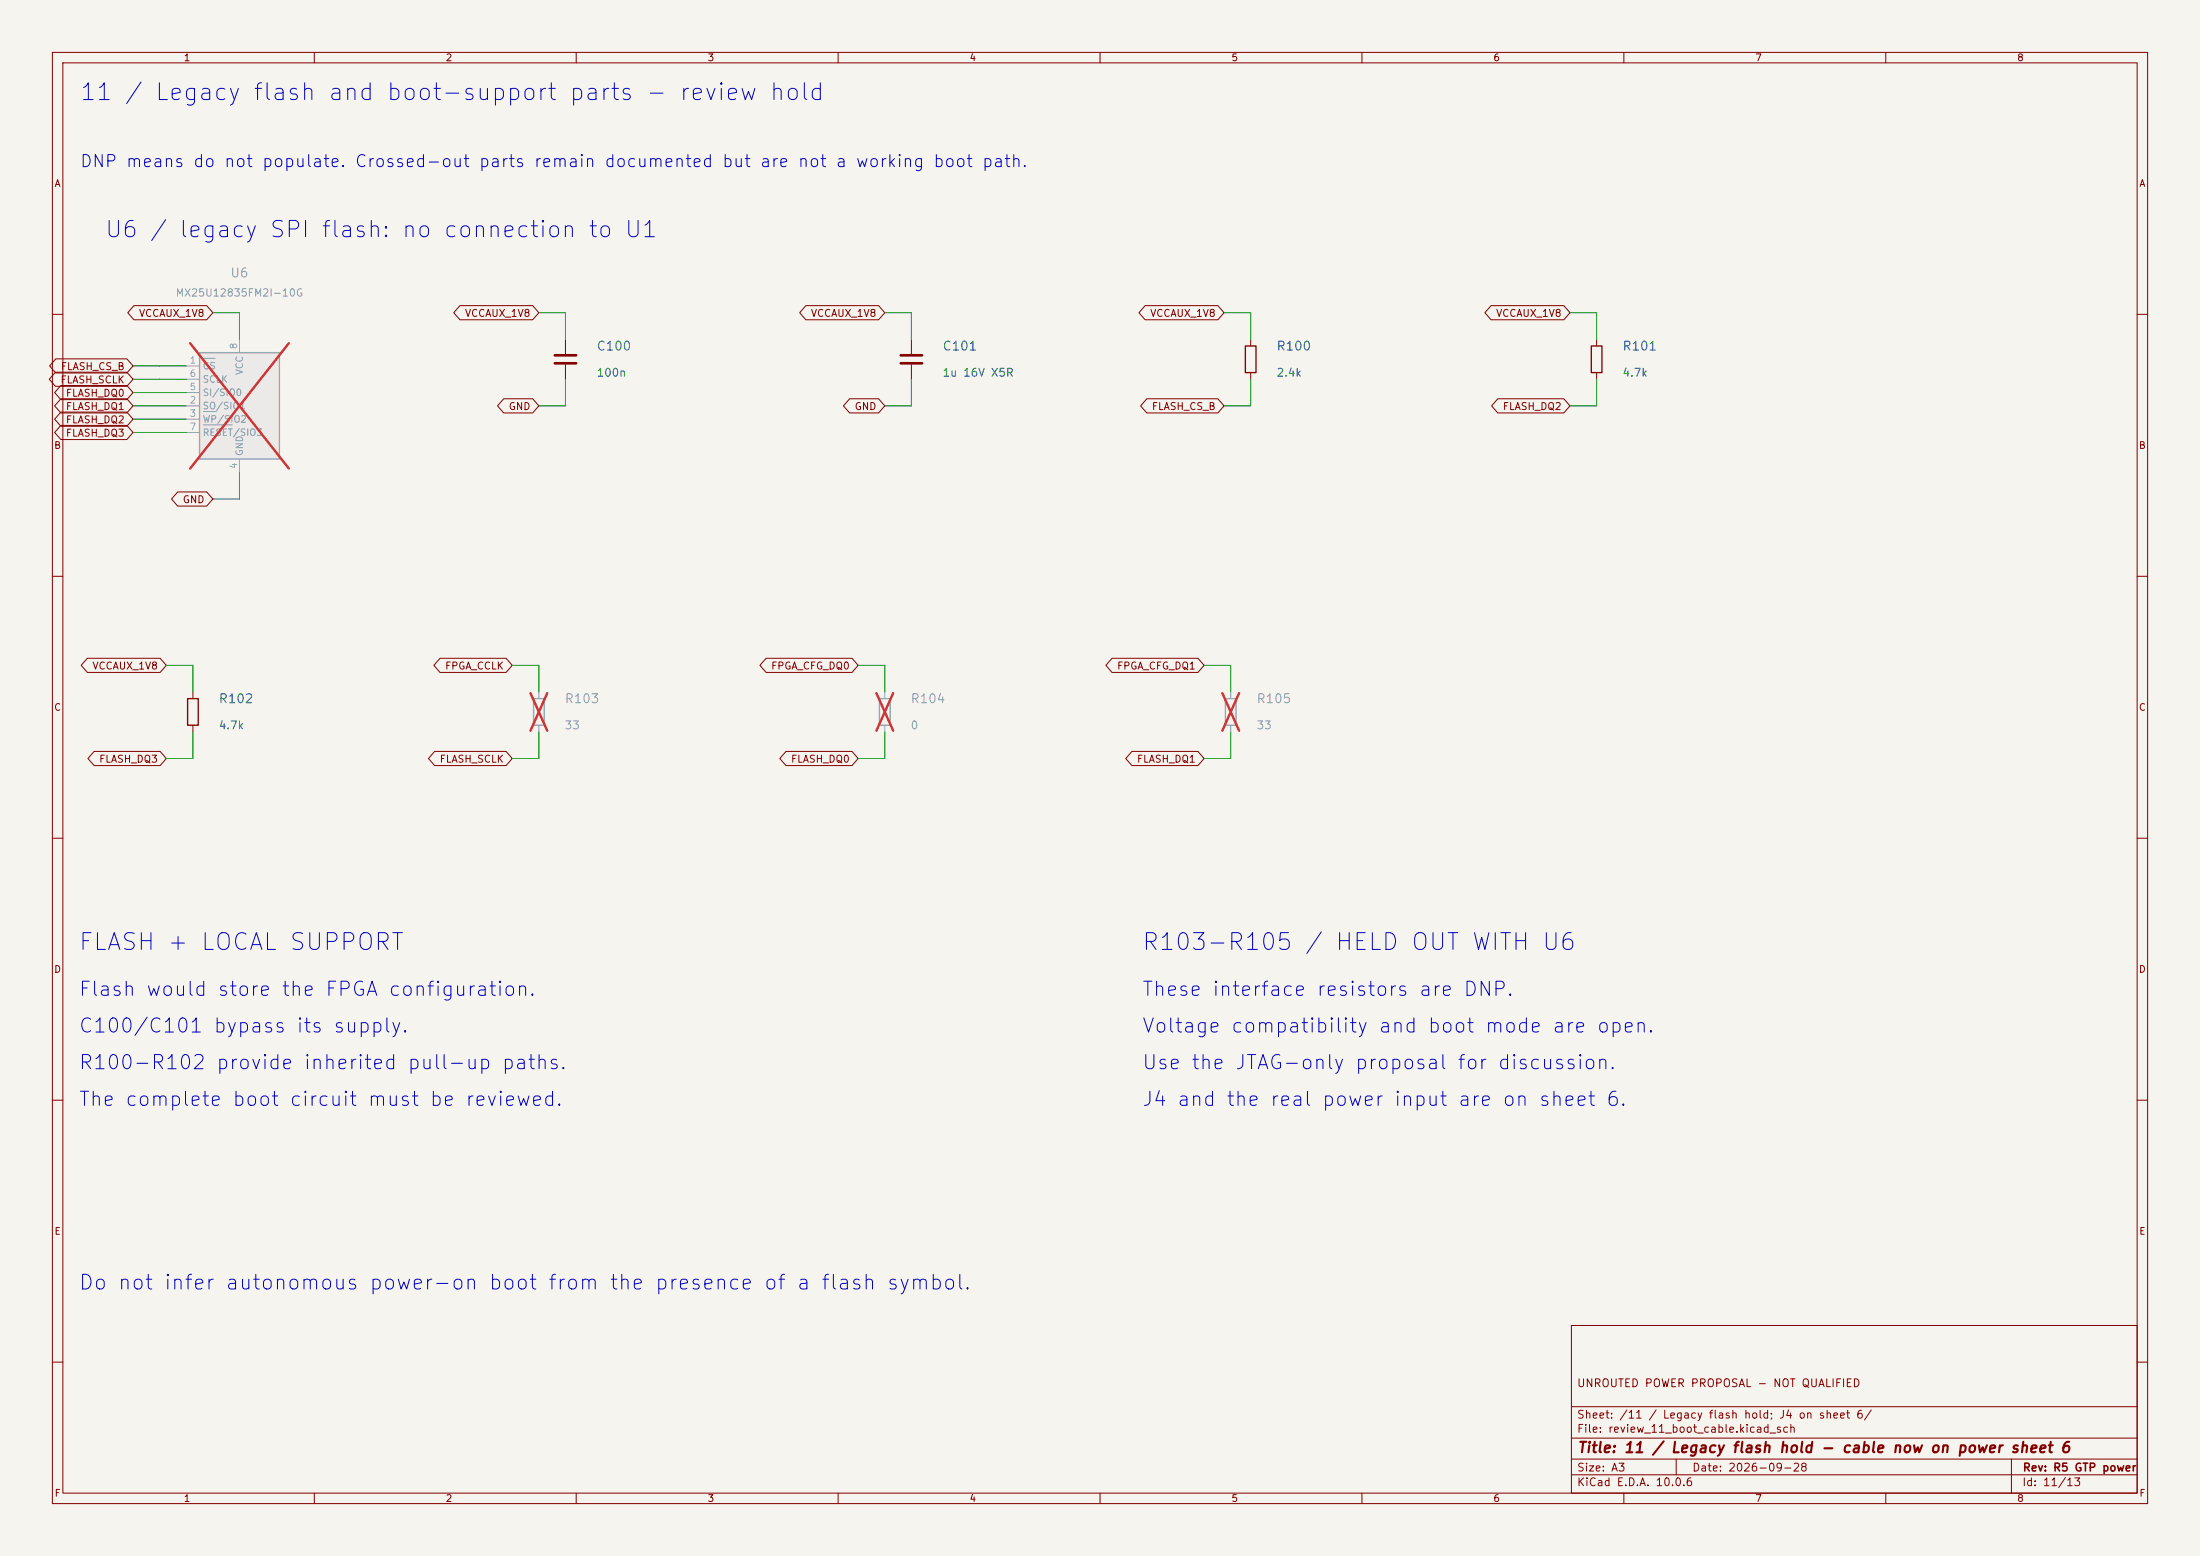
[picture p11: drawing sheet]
<svg xmlns="http://www.w3.org/2000/svg" width="420mm" height="297mm" viewBox="0 0 420 297" stroke-linecap="round" stroke-linejoin="round" font-family="sans-serif">
<path d="M0 0h420v297h-420z" fill="#f5f4ef" stroke="#f5f4ef" stroke-width=".19"/>
<g fill="none" stroke="#840000" stroke-width=".19">
<path d="M10 10h400v277h-400zM12 12h396v273h-396zM60 10v2M110 10v2M160 10v2M210 10v2M260 10v2M310 10v2M360 10v2M10 60h2M408 60h2M10 110h2"/>
<path d="M408 110h2M10 160h2M408 160h2M10 210h2M408 210h2M300 253h108v32h-108zM10 260h2M300 278.5h108M300 274.5h108M300 268.5h108M320 278.5v3M384 278.5v6.5"/>
<path d="M408 260h2M60 285v2M110 285v2M160 285v2M210 285v2M260 285v2M300 281.5h108M310 285v2M360 285v2"/>
</g>
<path d="M101.9 133.4h2v5h-2z" fill="none" stroke="#9c9b98" stroke-width=".25"/>
<path d="M102.9 132.1v1.3M102.9 138.4v1.3" fill="none" stroke="#9c9b98" stroke-width=".19"/>
<path d="M101.3 132.3l3.2 7.2M104.5 132.3l-3.2 7.2" fill="none" stroke="#e12e31" stroke-width=".46"/>
<path d="M38.1 67.3h15.2v20.3h-15.2z" fill="#ebeae8"/>
<path d="M38.1 67.3h15.2v20.3h-15.2zM167.9 133.4h2v5h-2zM233.9 133.4h2.1v5h-2.1z" fill="none" stroke="#9c9b98" stroke-width=".25"/>
<path d="M35.6 69.9h2.5M35.6 77.5h2.5M35.6 74.9h2.5M35.6 72.4h2.5M45.7 64.8v2.5M35.6 80h2.5M35.6 82.6h2.5M45.7 87.6v2.6M168.9 132.1v1.3M168.9 138.4v1.3M234.9 132.1v1.3M234.9 138.4v1.3" fill="none" stroke="#9c9b98" stroke-width=".19"/>
<path d="M38.8 68.4h2.3M38.8 78.6h2.5M38.8 81.1h5.5" fill="none" stroke="#939391" stroke-width=".19"/>
<path d="M36.3 65.5l18.8 23.9M55.1 65.5l-18.8 23.9M167.3 132.3l3.2 7.2M170.5 132.3l-3.2 7.2M233.3 132.3l3.3 7.2M236.6 132.3l-3.3 7.2" fill="none" stroke="#e12e31" stroke-width=".46"/>
<path d="M237.7 66h2.1v5.1h-2.1zM303.8 66h2v5.1h-2zM35.8 133.4h2v5h-2z" fill="none" stroke="#840000" stroke-width=".25"/>
<g fill="none" stroke="#840000" stroke-width=".19">
<path d="M25.6 58.3h13.9l1.1 1.4-1.1 1.3h-13.9l-1.2-1.3zM87.8 58.3h13.9l1.2 1.4-1.2 1.3h-13.9l-1.2-1.3zM153.8 58.3h13.9l1.2 1.4-1.2 1.3h-13.9l-1.1-1.3zM218.6 58.3h13.9l1.2 1.4-1.2 1.3h-13.9l-1.2-1.3zM284.6 58.3h13.9l1.2 1.4-1.2 1.3h-13.9l-1.1-1.3zM10.6 71h13.6l1.2 1.4-1.2 1.3h-13.6l-1.2-1.3zM10.7 68.5h13.5l1.2 1.4-1.2 1.3h-13.5l-1.2-1.3zM11.6 78.7h12.6l1.2 1.3-1.2 1.4h-12.6l-1.2-1.4zM11.6 76.1h12.6l1.2 1.4-1.2 1.3h-12.6l-1.2-1.3zM11.6 73.6h12.6l1.2 1.3-1.2 1.4h-12.6l-1.2-1.4zM96.2 76.1h5.5l1.2 1.4-1.2 1.3h-5.5l-1.2-1.3zM107.9 64.8v2.8"/>
<path d="M107.9 69.6v2.8M162.2 76.1h5.5l1.2 1.4-1.2 1.3h-5.5l-1.2-1.3zM174 64.8v2.8M174 69.6v2.8M218.9 76.1h13.6l1.2 1.4-1.2 1.3h-13.6l-1.2-1.3zM238.8 64.8v1.2M238.8 71.1v1.3M285.9 76.1h12.6l1.2 1.4-1.2 1.3h-12.6l-1.1-1.3zM304.8 64.8v1.2M304.8 71.1v1.3M11.6 81.2h12.6l1.2 1.4-1.2 1.3h-12.6l-1.2-1.3zM33.9 93.9h5.6l1.1 1.4-1.1 1.3h-5.6l-1.2-1.3z"/>
<path d="M16.7 125.6h13.9l1.1 1.4-1.1 1.4h-13.9l-1.2-1.4zM36.8 132.1v1.3M36.8 138.4v1.3M84 125.6h12.6l1.2 1.4-1.2 1.4h-12.6l-1.2-1.4zM146.3 125.6h16.3l1.2 1.4-1.2 1.4h-16.3l-1.2-1.4zM212.3 125.6h16.4l1.2 1.4-1.2 1.4h-16.4l-1.2-1.4zM18 143.4h12.6l1.1 1.4-1.1 1.3h-12.6l-1.2-1.3zM83 143.4h13.6l1.2 1.4-1.2 1.3h-13.6l-1.2-1.3zM150 143.4h12.6l1.2 1.4-1.2 1.3h-12.6l-1.1-1.3zM216.1 143.4h12.6l1.2 1.4-1.2 1.3h-12.6l-1.2-1.3z"/>
</g>
<path d="M105.9 67.8h4.1M105.9 69.3h4.1M172 67.8h4M172 69.3h4" fill="none" stroke="#840000" stroke-width=".51"/>
<g fill="none" stroke="#009600" stroke-width=".19">
<path d="M40.6 59.7h5.1v5.1M102.9 59.7h5v5.1M168.9 59.7h5.1v5.1M233.7 59.7h5.1v5.1M299.7 59.7h5.1v5.1M25.4 77.5h10.2M25.4 69.9h10.2M25.4 72.4h10.2M25.4 74.9h10.2M107.9 72.4v5.1h-5M174 72.4v5.1h-5.1M238.8 72.4v5.1h-5.1"/>
<path d="M304.8 72.4v5.1h-5.1M25.4 82.6h10.2M25.4 80h10.2M45.7 90.2v5.1h-5.1M31.7 127h5.1v5.1M36.8 139.7v5.1h-5.1M97.8 127h5.1v5.1M102.9 139.7v5.1h-5.1M163.8 127h5.1v5.1M168.9 139.7v5.1h-5.1M229.9 127h5v5.1M234.9 139.7v5.1h-5"/>
</g>
<g font-size="3.2" fill="#0000c2">
<text x="15" y="20">11 / Legacy flash and boot-support parts - review hold</text>
<text x="14.8" y="182.2">FLASH + LOCAL SUPPORT</text>
<text x="217.8" y="182.2">R103-R105 / HELD OUT WITH U6</text>
</g>
<text font-size="3.1" fill="#0000c2" x="19.8" y="46.1">U6 / legacy SPI flash: no connection to U1</text>
<text font-size="2.8" fill="#0000c2" x="14.8" y="246.9">Do not infer autonomous power-on boot from the presence of a flash symbol.</text>
<g font-size="2.7" fill="#0000c2">
<text x="14.8" y="190.8">Flash would store the FPGA configuration.</text>
<text x="217.8" y="190.8">These interface resistors are DNP.</text>
<text x="14.8" y="197.8">C100/C101 bypass its supply.</text>
<text x="217.8" y="197.8">Voltage compatibility and boot mode are open.</text>
<text x="14.8" y="204.8">R100-R102 provide inherited pull-up paths.</text>
<text x="217.8" y="204.8">Use the JTAG-only proposal for discussion.</text>
<text x="14.8" y="211.8">The complete boot circuit must be reviewed.</text>
<text x="217.8" y="211.8">J4 and the real power input are on sheet 6.</text>
</g>
<text font-size="2.3" fill="#0000c2" x="15.1" y="32.5">DNP means do not populate. Crossed-out parts remain documented but are not a working boot path.</text>
<text font-size="2" fill="#840000" x="301" y="277.8">Title: 11 / Legacy flash hold - cable now on power sheet 6</text>
<g font-size="1.7" fill="#939391">
<text x="43.8" y="53.4">U6</text>
<text x="107.7" y="134.6">R103</text>
<text x="173.7" y="134.6">R104</text>
<text x="239.8" y="134.6">R105</text>
</g>
<g font-size="1.7" fill="#006464">
<text x="113.8" y="67.3">C100</text>
<text x="179.8" y="67.3">C101</text>
<text x="243.6" y="67.3">R100</text>
<text x="309.6" y="67.3">R101</text>
<text x="41.6" y="134.6">R102</text>
</g>
<g font-size="1.5" fill="#006464">
<text x="113.8" y="72.3">100n</text>
<text x="179.8" y="72.3">1u 16V X5R</text>
<text x="243.6" y="72.3">2.4k</text>
<text x="309.6" y="72.3">4.7k</text>
<text x="41.6" y="139.6">4.7k</text>
</g>
<g font-size="1.5" fill="#939391">
<text x="107.7" y="139.6">33</text>
<text x="173.7" y="139.6">0</text>
<text x="239.8" y="139.6">33</text>
</g>
<g font-size="1.5" fill="#840000">
<text x="300.9" y="265.1">UNROUTED POWER PROPOSAL - NOT QUALIFIED</text>
<text x="300.9" y="273.8">File: review_11_boot_cable.kicad_sch</text>
<text x="300.9" y="271.1">Sheet: /11 / Legacy flash hold; J4 on sheet 6/</text>
<text x="300.9" y="281.2">Size: A3</text>
<text x="322.9" y="281.2">Date: 2026-09-28</text>
<text x="386" y="281.2">Rev: R5 GTP power</text>
<text x="300.9" y="284">KiCad E.D.A. 10.0.6</text>
<text x="385.9" y="284">Id: 11/13</text>
</g>
<text font-size="1.4" fill="#939391" x="33.4" y="56.9">MX25U12835FM2I-10G</text>
<g font-size="1.3" fill="#840000">
<text x="35" y="12">1</text>
<text x="85" y="12">2</text>
<text x="135" y="12">3</text>
<text x="185" y="12">4</text>
<text x="235" y="12">5</text>
<text x="285" y="12">6</text>
<text x="335" y="12">7</text>
<text x="385" y="12">8</text>
<text x="10.3" y="36">A</text>
<text x="408.3" y="36">A</text>
<text x="26.4" y="60.8">VCCAUX_1V8</text>
<text x="88.6" y="60.8">VCCAUX_1V8</text>
<text x="154.7" y="60.8">VCCAUX_1V8</text>
<text x="219.5" y="60.8">VCCAUX_1V8</text>
<text x="285.5" y="60.8">VCCAUX_1V8</text>
<text x="11.5" y="71">FLASH_CS_B</text>
<text x="11.4" y="73.5">FLASH_SCLK</text>
<text x="12.5" y="76.1">FLASH_DQ0</text>
<text x="12.5" y="83.7">FLASH_DQ3</text>
<text x="12.5" y="81.1">FLASH_DQ2</text>
<text x="12.5" y="78.6">FLASH_DQ1</text>
<text x="97" y="78.6">GND</text>
<text x="163" y="78.6">GND</text>
<text x="219.8" y="78.6">FLASH_CS_B</text>
<text x="286.8" y="78.6">FLASH_DQ2</text>
<text x="10.2" y="86">B</text>
<text x="408.2" y="86">B</text>
<text x="34.8" y="96.4">GND</text>
<text x="17.5" y="128.1">VCCAUX_1V8</text>
<text x="84.9" y="128.1">FPGA_CCLK</text>
<text x="147.1" y="128.1">FPGA_CFG_DQ0</text>
<text x="213.1" y="128.1">FPGA_CFG_DQ1</text>
<text x="10.2" y="136">C</text>
<text x="408.2" y="136">C</text>
<text x="18.8" y="145.9">FLASH_DQ3</text>
<text x="83.8" y="145.9">FLASH_SCLK</text>
<text x="150.9" y="145.9">FLASH_DQ0</text>
<text x="216.9" y="145.9">FLASH_DQ1</text>
<text x="10.2" y="186">D</text>
<text x="408.2" y="186">D</text>
<text x="10.3" y="236">E</text>
<text x="408.3" y="236">E</text>
<text x="10.3" y="286">F</text>
<text x="35" y="287">1</text>
<text x="85" y="287">2</text>
<text x="135" y="287">3</text>
<text x="185" y="287">4</text>
<text x="235" y="287">5</text>
<text x="285" y="287">6</text>
<text x="335" y="287">7</text>
<text x="385" y="287">8</text>
<text x="408.3" y="286">F</text>
</g>
<g font-size="1.3" fill="#a5a4a2">
<text x="36.1" y="69.7">1</text>
<text x="45.6" y="66.8" transform="rotate(-90 45.6 66.8)">8</text>
<text x="36.1" y="77.3">2</text>
<text x="36.1" y="74.8">5</text>
<text x="36.1" y="72.3">6</text>
<text x="36.1" y="79.9">3</text>
<text x="36.1" y="82.4">7</text>
<text x="45.6" y="89.6" transform="rotate(-90 45.6 89.6)">4</text>
</g>
<g font-size="1.3" fill="#939391">
<text x="38.6" y="70.8">CS</text>
<text x="46.7" y="71.7" transform="rotate(-90 46.7 71.7)">VCC</text>
<text x="38.6" y="75.9">SI/SIO0</text>
<text x="38.6" y="73.4">SCLK</text>
<text x="38.6" y="78.4">SO/SIO1</text>
<text x="38.6" y="81">WP/SIO2</text>
<text x="38.6" y="83.5">RESET/SIO3</text>
<text x="46.7" y="87.1" transform="rotate(-90 46.7 87.1)">GND</text>
</g>
</svg>
